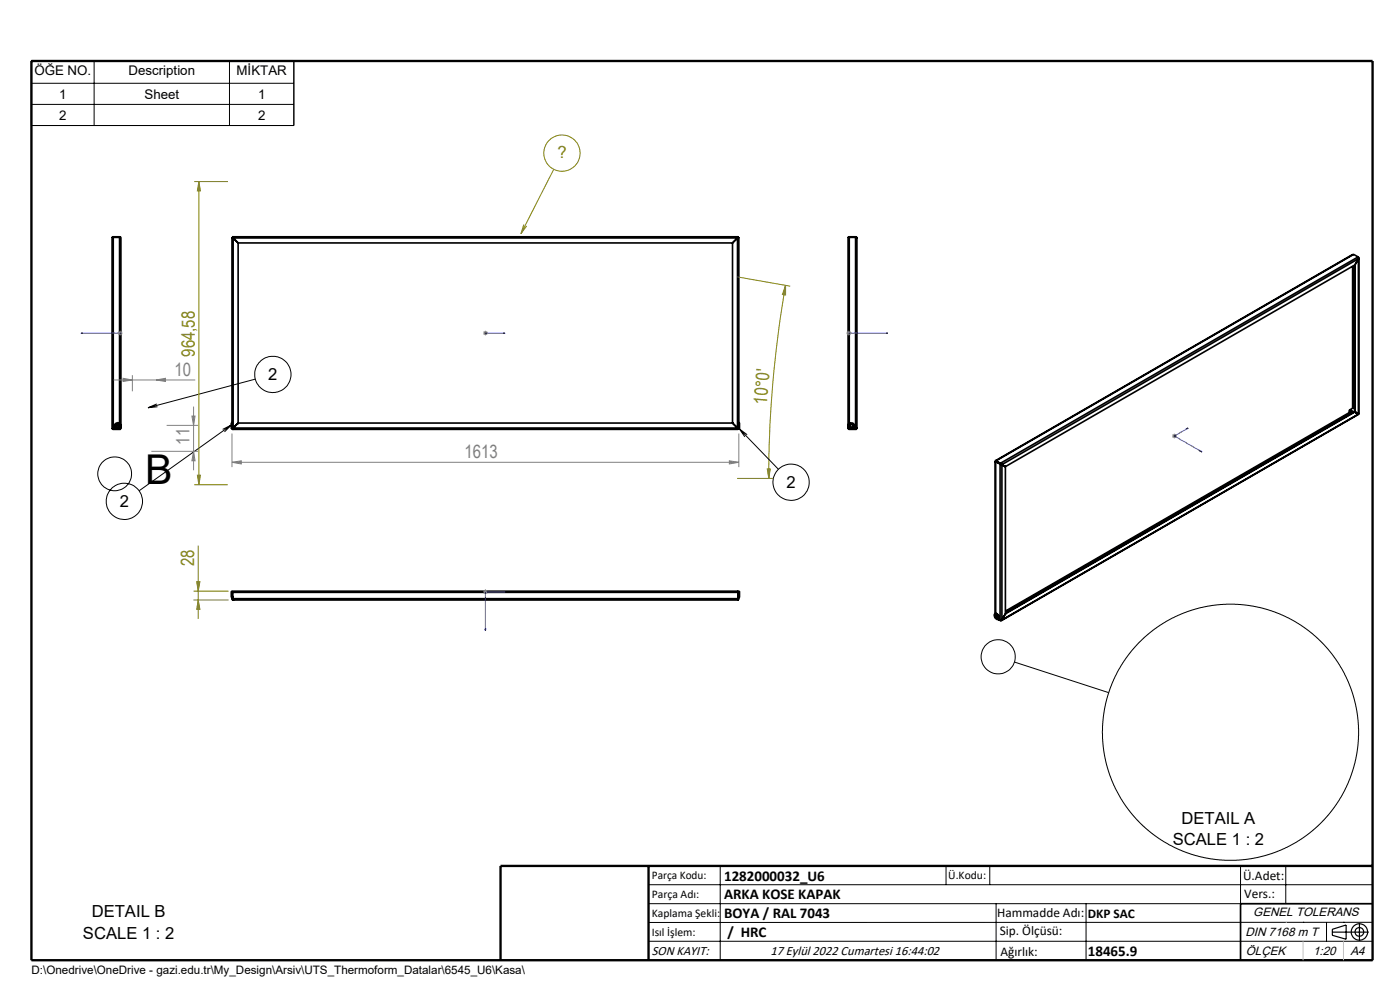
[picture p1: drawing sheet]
<svg xmlns="http://www.w3.org/2000/svg" width="297mm" height="210mm" viewBox="0 0 297 210" stroke-linecap="round" stroke-linejoin="round" font-family="sans-serif">
<g fill="none" stroke="#000" stroke-width=".35">
<path d="M23.8 50.5h.1M23.8 50.5v40.3M24 50.3l-.2 .2M24 50.2l-.2 .3M24 50.3v.1M24 50.3h1.4M24 50.2h1.4M24 50.2v40.9M25.4 50.3l.2 .2M25.4 50.2l.2 .3M25.4 50.3v.1M25.4 50.2v39.6"/>
<path d="M25.6 50.5v40.3M49.2 50.3l.3 .2M49.2 50.3v40.6M49.2 50.3h.1M49.3 50.3l.2 .2M49.3 50.2l.2 .3M49.3 50.2v.1M49.3 50.2h107.3M49.5 50.5h.1M49.5 50.5v40.3M49.5 50.5l1 1M49.5 50.5h107"/>
<path d="M50.5 51.5v38.2M50.5 51.5h104.9M155.4 51.5v38.2M156.5 50.5h.1M156.5 50.5v40.3M156.5 50.5l-1.1 1M156.6 50.3l-.1 .2M156.6 50.2l-.1 .3M156.6 50.2v.1M156.6 50.3h.1M156.7 50.3l-.2 .2M156.7 50.3v40.6"/>
<path d="M179.9 50.5v40.3M180.2 50.3l-.3 .2M180.2 50.2l-.3 .3M180.2 50.3l-.1 .1M180.2 50.3h1.3M180.2 50.2h1.3M180.2 50.2v39.6M181.5 50.3l.3 .2M181.5 50.2l.3 .3M181.5 50.3l.1 .1M181.5 50.2v40.9M181.8 50.5h.1"/>
<path d="M181.8 50.5v40.3M286.9 56.5v30.1M287.2 54l-76 43.7M287.2 56.4v30.1l.1-.1M287.2 54l-75.9 43.7M287.2 54l.9 .5M287.3 56.3v31M287.4 56.2h.1M287.4 56.2l-74.1 42.8M287.4 56.2v31.2M288.1 54.5l.1 .4M288.1 54.5l-75.9 43.8"/>
<path d="M288.1 54.5l.1 .1M288.2 54.9h.1M288.2 54.6v.3M288.2 54.9l-75.7 43.7M288.2 54.9l-.8 1.3M288.2 54.9v32.9M288.2 54.6h-.1M288.3 54.7l-.1 33.1M23.8 90.8l.2 .1M23.8 90.8l.2 .3M23.8 90.8h.1M24 90.9h.1"/>
<path d="M24 91.1h1.4M24 90.9h.7M25.3 90.9h.1M25.4 90.9v.2M25.6 90.8l-.2 .1M25.6 90.8l-.2 .3M49.2 89.7h-.1v1.3l.1-.1M49.2 90.9h.1M49.3 91.1h107.3M49.3 90.9v.2M49.4 90.9h.1M49.5 90.8l-.2 .3"/>
<path d="M49.5 90.8l-.3 .1M49.5 90.8l-.2 .1M49.5 90.8h107M50.4 89.8h.1M50.5 89.7l-1 1.1M50.5 89.7h104.9M155.4 89.7l1.1 1.1M155.5 89.8h.1M156.5 90.8l.1 .3M156.5 90.8l.2 .1M156.5 90.8l.1 .1M156.5 90.9h.1"/>
<path d="M156.6 90.9h.1M156.6 90.9v.2M156.7 89.7h.2v1.3l-.2-.1M179.9 90.8l.3 .1M179.9 90.8l.3 .3M180.1 90.9h.1M180.2 91.1h1.3M180.2 90.9h.1M180.2 90.9v.2M180.9 90.9h.7M181.8 90.8l-.3 .1M181.8 90.8l-.3 .3"/>
<path d="M181.8 90.8h.1M211.1 97.9v32.3M211.2 97.8v.1M211.2 97.9l1 .6M211.2 97.8l.1 .1M211.2 97.9v32.2M211.3 97.9h.1M211.3 97.7l-.1 .1M211.3 97.9h-.1M211.3 97.9l.9 .5M211.3 97.7v.2M211.3 97.7l.9 .6"/>
<path d="M212.2 98.5l.3 .1M212.2 98.5v33.1M212.2 98.4l.2 .1M212.2 98.3l.3 .3M212.2 98.4v.1M212.2 98.3v.1M212.4 98.5l.1 .1M212.4 98.5l.9 .5M212.5 98.6v32.9M212.5 98.6l.8 .4v31.2M212.5 98.6l.8 .4M286.3 87.5l-73 42.1"/>
<path d="M286.4 87.7l-73.1 42.1M286.6 87.1a.27 .27 0 0 0-.3 .2 .27 .27 0 0 0 .2 .3l.2 .1M286.6 87.1l.2 .4M286.6 87.1h-.2v.2l.3 .4M286.9 87.6v-.3a.37 .37 0 0 0-.4-.4 .37 .37 0 0 0-.4 .3 .37 .37 0 0 0 .3 .4l.2 .2M287.2 86.4l-.1 .1M287.2 86.4l-.9 .6M287.3 87.3l.1 .1M287.3 87.3l-74 42.8M287.3 87.3l.8 .5M287.4 87.4l-74.1 42.8M287.4 87.4l.8 .4"/>
<path d="M287.5 87.4h.1M287.5 87.4l.6 .4M288.1 87.8h.1M288.2 87.8l-75.8 43.8M288.2 87.8l-75.7 43.7M49.2 125.5h.1M49.2 127l.3 .3M49.2 125.7v-.3h-.1v1.3h.1M49.2 125.7v1.3M49.2 127h107.5M49.2 125.7h107.5M49.3 126.6h.1"/>
<path d="M49.3 127l.2 .3M49.3 125.7v1.3M49.3 127l.1 .1M49.4 125.6l-.1 .1M49.5 125.4l-.2 .3M49.5 125.4l-.3 .3M49.5 127.3h.1M49.5 125.4h107M49.5 127.3h107M156.5 125.4l.1 .3M156.5 125.4l.2 .3M156.5 127.3h.1"/>
<path d="M156.6 125.6v.1M156.6 126.6h.1M156.6 127l-.1 .3M156.6 127v.1M156.6 125.7v1.3M156.7 125.5h.1M156.7 127l-.2 .3M156.7 125.7v-.3h.2v1.3h-.2M156.7 125.7v1.3M211.1 130.2a.72 .72 0 0 1 .6 .4 .72 .72 0 0 1-.1 .8l-.6-.5-.1-.5zM211.1 130.6a.32 .32 0 0 1 .5 .1 .32 .32 0 0 1-.1 .4l-.3-.2zM211.2 130.2a.73 .73 0 0 1 .6 .4 .73 .73 0 0 1-.1 .8"/>
<path d="M211.2 130.2h-.1M211.4 130.5a.2 .2 0 0 0-.2 .1 .2 .2 0 0 0 0 .2l.1 .1a.2 .2 0 0 0 .2 .2 .2 .2 0 0 0 .2-.2M211.7 131.4l.5 .2M212.2 131.6h.1M212.5 131.5l-.3 .1M212.5 131.5h.1M213.3 130.2h.1M213.3 130.2l-.8 1.3M291.2 191.7h-28v12"/>
<circle cx="25" cy="90.3" r=".68"/>
<circle cx="25" cy="90.4" r=".34"/>
<circle cx="25" cy="90.3" r=".36"/>
<circle cx="180.6" cy="90.3" r=".68"/>
<circle cx="180.6" cy="90.3" r=".33"/>
<circle cx="180.6" cy="90.3" r=".36"/>
</g>
<g fill="none" stroke="#000" stroke-width=".21">
<path d="M6.7 12.8h55.6v13.8h-55.6zM6.7 17.7h55.6M20 12.8v13.8M48.7 12.8v13.8M6.7 22.1h55.6M24.8 90.3h.3M25 90.2v.3M33.3 85.7l-1.9 .8M33.4 86.3l-2 .2M49.1 90.2l-19.6 13.9M49.1 90.2l-1.5 1.4M49.1 90.2l-1.9 .9"/>
<path d="M54.2 80.4l-22.8 6.1M156.9 91l8.2 8.5M156.9 91l1.6 1.2M156.9 91l1.1 1.7M215.2 140.4l20 6.5M137.6 187.7h153.6M137.6 191.7h153.6M137.6 199.7h153.6M152.8 183.7v20M200.7 183.7v4M210 183.7v4M211.3 191.7v12"/>
<path d="M230.4 191.7v12M263.2 183.7v20M272.8 183.7v8M276.4 195.6h.1M281.4 195.6v4.1M285 195.6h.1M291.2 195.6l-153.6 .1"/>
<circle cx="57.9" cy="79.4" r="3.8"/>
<circle cx="24.3" cy="100.5" r="3.6"/>
<circle cx="26.4" cy="106.3" r="3.8"/>
<circle cx="167.8" cy="102.3" r="3.8"/>
<circle cx="211.7" cy="139.3" r="3.6"/>
<circle cx="261" cy="155.3" r="27.2"/>
</g>
<g fill="none" stroke="#808000" stroke-width=".21">
<path d="M41.2 38.5h7.2M42.2 38.5l.3 2h-.6zM42.2 38.5v64.3M117.5 35.9l-7 13.7M111.1 47.6l-.6 2M111.7 47.9l-1.2 1.7M156.4 58.7l11.2 2M166.7 60.5v2.1l-.7-.1zM166.7 60.5a234.2 234.2 0 0 0-3.6 41M162.8 99.5h.6l-.3 2zM41.2 102.8h7.1M41.9 100.8h.6l-.3 2z"/>
<path d="M42.1 115.7v15.6M156.4 101.5h7.7M41.1 125.4h7.4M41.1 127.3h7.4M41.7 123.4h.7l-.3 2zM42.1 127.3l.3 1.9h-.7z"/>
<circle cx="119.2" cy="32.5" r="3.9"/>
</g>
<g fill="none" stroke="#000" stroke-width=".25">
<path d="M282.6 197.7h7.8M282.6 197.1l3-.9v3l-3-.8zM288.4 195.8v3.8M106.2 203.7h185"/>
<circle cx="288.4" cy="197.7" r="1.74"/>
<circle cx="288.4" cy="197.7" r=".93"/>
</g>
<g fill="none" stroke="#00f" stroke-width=".21">
<path d="M17.2 70.7h.4h-.4M17.2 70.7h8.3M25.4 70.7h.2zM25.5 70.7h.1M102.9 70.7h.2zM103 70.7h.1M103 70.7h4.1M107.1 70.7h-.4h.4M180 70.7h.2zM180.1 70.7h.1M180.1 70.7h8.2M188.3 70.7h-.3h.3"/>
<path d="M251.7 90.9l.4-.1-.3 .2zM252.1 90.8l-3 1.7 5.9 3.4M254.6 95.7h.2l.2 .2zM102.9 133.4h.2l-.1 .4zM106.7 125.4l.4 .1-.4 .2zM107.1 125.5h-4.1v8.3"/>
</g>
<g fill="none" stroke="#808080" stroke-width=".21">
<path d="M25 70.7h1M25.2 70.3l.7 .7M25.5 70.2v.9M25.9 70.3l-.7 .7M28.1 79.6v3.4M102.5 70.7h1M102.6 70.3l.7 .7M103 70.2v.9M103.3 70.3l-.7 .7M179.5 70.7h1.1M179.7 70.3l.7 .7M180.1 70.2v.9"/>
<path d="M180.4 70.3l-.7 .7M24.1 80.6h17.3M26.1 80.2l2 .4-2 .3zM32.1 95.7h10M33.1 80.6l2-.4v.7zM35.3 90.2h6.8M40.7 88.3h.7l-.3 1.9zM41.1 86.2v13.6M41.1 95.7l.3 2h-.7zM49.2 98.1l2-.4v.7zM49.2 92v7.1M49.2 98.1h107.5"/>
<path d="M154.7 97.7l2 .4-2 .3zM156.7 92v7.1M248.6 92.5h1M248.8 92.1l.7 .7M249.1 92v1M249.5 92.1l-.7 .7M102.5 125.5h1M102.6 125.2l.7 .7M103 125v1M103.3 125.2l-.7 .7"/>
</g>
<path d="M24.7 90.3h-.5M25 90v-.5M25 90.7v.5M25.3 90.3h.5" fill="none" stroke="#000" stroke-width=".21" stroke-dasharray="15.2 1.3 1.3 1.3" stroke-linecap="butt"/>
<path d="M6.7 12.9h284.5v190.8h-284.5zM137.6 183.7v20M291.2 183.7h-185v20" fill="none" stroke="#000" stroke-width=".5"/>
<path d="M276.4 199.7v4M285 199.7v4" fill="none" stroke="#c0c0c0" stroke-width=".21"/>
<path d="M272.8 195.6h.1" fill="none" stroke="#c0c0c0" stroke-width=".25"/>
<g fill="#00f">
<path d="M106.7 70.7h.4zM102.9 70.7h.2z"/>
<path d="M180 70.7h.2zM188 70.7h.3zM106.7 125.4v.3l.4-.2zM102.9 133.4l.1 .4 .1-.4zM25.4 70.7h.2zM17.2 70.7h.4z"/>
<path d="M251.7 90.9l.1 .1 .3-.2zM254.6 95.7l.4 .2-.2-.2z"/>
</g>
<g fill="#808000">
<path d="M166.7 60.5v2.1l-.7-.1zM162.8 99.5h.6l-.3 2z"/>
<path d="M41.9 100.8h.6l-.3 2zM42.2 38.5l.3 2h-.6z"/>
<path d="M41.7 123.4h.7l-.3 2zM42.1 127.3l.3 1.9h-.7z"/>
</g>
<g fill="#808080">
<path d="M33.1 80.6l2-.4v.7zM26.1 80.2l2 .4-2 .3z"/>
<path d="M49.2 98.1l2-.4v.7zM154.7 97.7l2 .4-2 .3z"/>
<path d="M41.1 95.7l.3 2h-.7zM40.7 88.3h.7l-.3 1.9z"/>
</g>
<text font-size="8.7" x="30.8" y="102.7">B</text>
<g font-size="3.9" fill="#808000">
<text x="41.3" y="75.7" transform="rotate(-90 41.3 75.7)">964,58</text>
<text x="162.7" y="85.8" transform="rotate(-85 162.7 85.8)">10°0'</text>
<text x="41.2" y="120.1" transform="rotate(-90 41.2 120.1)">28</text>
</g>
<g font-size="3.9" fill="#808080">
<text x="37" y="79.7">10</text>
<text x="40.2" y="94.3" transform="rotate(-90 40.2 94.3)">11</text>
<text x="98.5" y="97.2">1613</text>
</g>
<text font-size="3.5" fill="#808000" x="118.3" y="33.6">?</text>
<g font-size="3.5">
<text x="56.9" y="80.5">2</text>
<text x="25.4" y="107.5">2</text>
<text x="166.9" y="103.4">2</text>
<text x="248.8" y="179.3">SCALE 1 : 2</text>
<text x="250.6" y="174.8">DETAIL A</text>
<text x="19.5" y="194.6">DETAIL B</text>
<text x="17.6" y="199.1">SCALE 1 : 2</text>
</g>
<g font-size="3.2">
<text x="153.6" y="190.8">ARKA KOSE KAPAK</text>
<text x="153.6" y="186.8">1282000032_U6</text>
<text x="153.6" y="194.8">BOYA / RAL 7043</text>
<text x="154.3" y="198.8">/ HRC</text>
<text x="230.8" y="202.8">18465.9</text>
</g>
<g font-size="2.8">
<text x="7.3" y="16">ÖĞE NO.</text>
<text x="27.3" y="16">Description</text>
<text x="50.2" y="16">MİKTAR</text>
<text x="12.5" y="20.9">1</text>
<text x="30.6" y="20.9">Sheet</text>
<text x="54.7" y="20.9">1</text>
<text x="12.5" y="25.4">2</text>
<text x="54.7" y="25.4">2</text>
<text x="263.7" y="186.7">Ü.Adet:</text>
<text x="263.9" y="190.5">Vers.:</text>
<text x="211.5" y="194.5">Hammadde Adı:</text>
<text x="230.8" y="194.7">DKP SAC</text>
<text x="138.3" y="202.6">SON KAYIT:</text>
<text x="163.5" y="202.6">17 Eylül 2022 Cumartesi 16:44:02</text>
<text x="212.1" y="198.4">Sip. Ölçüsü:</text>
<text x="212.2" y="202.7">Ağırlık:</text>
</g>
<g font-size="2.6">
<text x="265.9" y="194.4">GENEL TOLERANS</text>
<text x="264.2" y="198.5">DIN 7168 m T</text>
<text x="264.3" y="202.6">ÖLÇEK</text>
<text x="278.5" y="202.6">1:20</text>
<text x="286.5" y="202.6">A4</text>
</g>
<g font-size="2.5">
<text x="138.3" y="186.4">Parça Kodu:</text>
<text x="138.3" y="190.5">Parça Adı:</text>
<text x="201.2" y="186.5">Ü.Kodu:</text>
<text x="138.3" y="194.5">Kaplama Şekli:</text>
<text x="138.3" y="198.6">Isıl İşlem:</text>
<text x="6.7" y="206.7">D:\Onedrive\OneDrive - gazi.edu.tr\My_Design\Arsiv\UTS_Thermoform_Datalar\6545_U6\Kasa\</text>
</g>
</svg>
